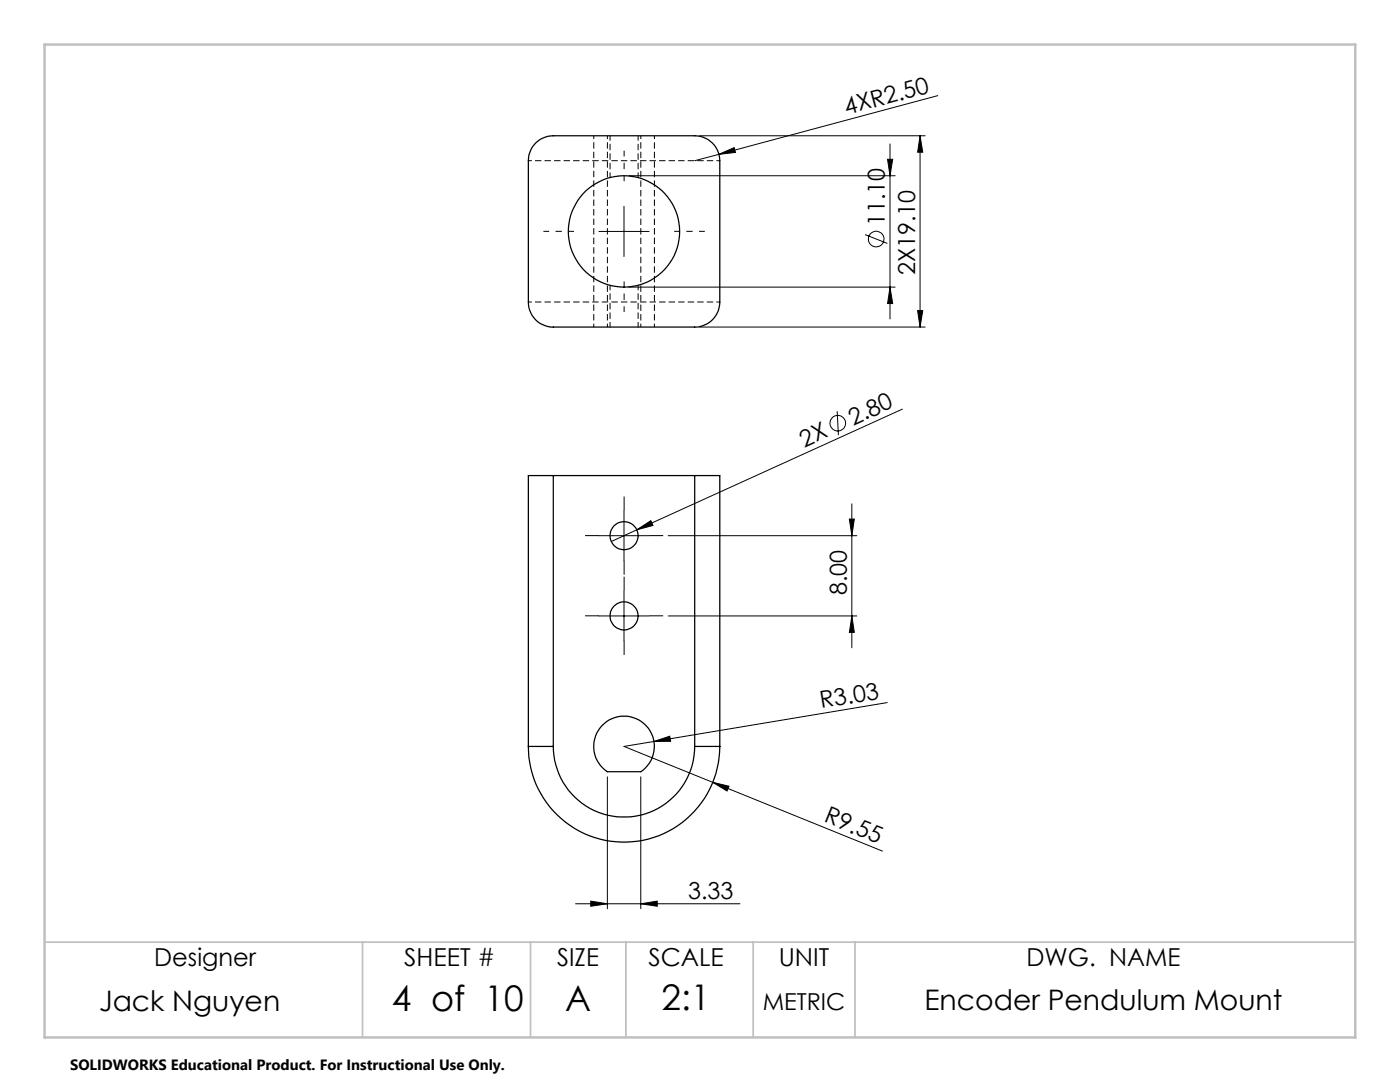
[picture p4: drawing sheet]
<svg xmlns="http://www.w3.org/2000/svg" width="279mm" height="216mm" viewBox="0 0 279 216" stroke-linecap="round" stroke-linejoin="round" font-family="sans-serif">
<g fill="none" stroke="#000" stroke-width=".25">
<path d="M106.9 28.5l1.4-.9 1-.4 1.1-.1h28.2a5 5 0 0 1 5.1 5v28.2a5 5 0 0 1-5.1 5h-28.2a4.9 4.9 0 0 1-5-5v-28.2l.2-1.1 .3-1.1zM110.4 94.9h-5v54M110.4 94.9v54M110.4 94.9h28.2M138.6 94.9h5.1v54M138.6 94.9v54M105.4 148.9a19.1 19.1 0 0 0 19.1 19.1 19.1 19.1 0 0 0 19.2-19.1M105.4 148.9h5M110.4 148.9a14.1 14.1 0 0 0 14.1 14.1 14.1 14.1 0 0 0 14.1-14.1M120.1 144.8a6 6 0 0 1 9 .2 6 6 0 0 1-1.2 9h-6.7a6 6 0 0 1-1.1-9.2zM138.6 148.9h5.1"/>
<circle cx="124.5" cy="46.2" r="11.1"/>
<circle cx="124.5" cy="106.9" r="2.82"/>
<circle cx="124.5" cy="122.9" r="2.81"/>
</g>
<path d="M105.5 32.1h38.2M118.5 27.1v38.2M121.2 65.3v-38.2M127.9 65.3v-38.2M130.6 65.3v-38.2M143.7 60.3h-38.2" fill="none" stroke="#000" stroke-width=".2" stroke-dasharray="1.3 .6" stroke-dashoffset=".6" stroke-linecap="butt"/>
<path d="M121.8 27.1v8.3M127.4 35.4v-8.3M121.8 56.9v8.4M127.4 65.3v-8.4" fill="none" stroke="#000" stroke-width=".2" stroke-dasharray="1.3 .6" stroke-dashoffset=".3" stroke-linecap="butt"/>
<g fill="none" stroke="#000" stroke-width=".2">
<path d="M187.1 19.1l-43.6 11.7M125.5 35.1h53.1M139.6 27.1h45M143.5 30.8l3-1.3 .3 .9zM143.5 30.8l-4.9 1.3M177.1 31.8h1.1l-.6 3.3zM177.6 28.7v34.9M183.6 27.1l.5 3.3h-1zM183.6 27.1v38.2M119.5 46.2h10M124.5 41.2v10M125.5 57.3h53.1"/>
<path d="M172.6 46.8l4.5 1.8M177.6 57.3l.6 3.3h-1.1zM139.6 65.3h45M183.1 62h1l-.5 3.3zM167.1 82.1l.2 4.7M180.1 81.6l-53 24.1M119.5 106.9h10M124.5 101.9v10M124.5 117.9v10M127.1 105.7l2.8-1.8 .4 .9zM127.1 105.7l-5.1 2.4M133.3 106.9h37.7"/>
<path d="M169.5 103.6h1l-.5 3.3zM170 100.5v28.8M119.5 122.9h10M133.3 122.9h37.7M170 122.9l.5 3.3h-1zM121.2 155v26.3M127.9 155v26.3M130.5 148l3.2-1.1 .1 1zM142.2 156.1l3.3 .8-.4 .9zM177.1 140.2l-52.6 8.7 51.6 20.9M117.9 179.8l3.3 .5-3.3 .5zM114.9 180.3h32.8"/>
<path d="M127.9 180.3l3.3-.5v1z"/>
<circle cx="174.9" cy="47.7" r="1.55"/>
<circle cx="167.2" cy="84.4" r="1.55"/>
</g>
<path d="M124.6 36.2v-6.1M114.6 46.2h-6.1M124.6 56.2v6.1M134.6 46.2h6.1" fill="none" stroke="#000" stroke-width=".2" stroke-dasharray="15.2 1.3 1.3 1.3" stroke-dashoffset="14.1" stroke-linecap="butt"/>
<path d="M119.6 106.9h-2.8M124.6 117.9v-2.8M124.6 101.9v-2.8M124.6 111.9v2.8M129.6 106.9h2.8M119.6 122.9h-2.8M124.6 127.9v2.8M129.6 122.9h2.8" fill="none" stroke="#000" stroke-width=".2" stroke-dasharray="15.2 1.3 1.3 1.3" stroke-linecap="butt"/>
<path d="M8.9 188h261.6M72.4 188v19M105.9 188v19M124.9 188v19M150.3 188v19M170.6 188v19" fill="none" stroke="#c0c0c0" stroke-width=".35"/>
<path d="M8.9 8.9h261.6v198.1h-261.6z" fill="none" stroke="#c0c0c0" stroke-width=".5"/>
<g fill="#000">
<path d="M143.5 30.8l3-1.3 .3 .9zM127.1 105.7l2.8-1.8 .4 .9zM130.5 148l3.2-1.1 .1 1zM142.2 156.1l3.3 .8-.4 .9z"/>
<path d="M169.5 103.6h1l-.5 3.3zM170 122.9l.5 3.3h-1zM177.1 31.8h1.1l-.6 3.3zM177.6 57.3l.6 3.3h-1.1zM183.6 27.1l.5 3.3h-1zM183.1 62h1l-.5 3.3z"/>
<path d="M117.9 179.8l3.3 .5-3.3 .5zM127.9 180.3l3.3-.5v1z"/>
</g>
<g font-size="7.1">
<text x="78.2" y="201.7">4 of 10</text>
<text x="112.8" y="201.7">A</text>
<text x="132" y="201.6">2:1</text>
</g>
<g font-size="5.6">
<text x="19.8" y="201.7">Jack Nguyen</text>
<text x="184.5" y="201.6">Encoder Pendulum Mount</text>
</g>
<g font-size="4.9">
<text x="30.8" y="192.8">Designer</text>
<text x="80.7" y="192.8">SHEET #</text>
<text x="111.2" y="192.8">SIZE</text>
<text x="129.4" y="192.8">SCALE</text>
<text x="155.4" y="192.8">UNIT</text>
<text x="204.9" y="192.8">DWG. NAME</text>
</g>
<g font-size="4.7">
<text x="168.9" y="22.9" transform="rotate(-15 168.9 22.9)">4XR2.50</text>
<text x="176.6" y="45.1" transform="rotate(-90 176.6 45.1)">11.10</text>
<text x="182.6" y="55" transform="rotate(-90 182.6 55)">2X19.10</text>
<text x="160.5" y="89.4" transform="rotate(-24 160.5 89.4)">2X</text>
<text x="170.3" y="84.9" transform="rotate(-24 170.3 84.9)">2.80</text>
<text x="169" y="118.7" transform="rotate(-90 169 118.7)">8.00</text>
<text x="163.9" y="141.4" transform="rotate(-9 163.9 141.4)">R3.03</text>
<text x="164.3" y="163.9" transform="rotate(22 164.3 163.9)">R9.55</text>
<text x="137.3" y="179.3">3.33</text>
<text x="152.2" y="201.6">METRIC</text>
</g>
<text font-size="3" x="14" y="213.5">SOLIDWORKS Educational Product. For Instructional Use Only.</text>
</svg>
